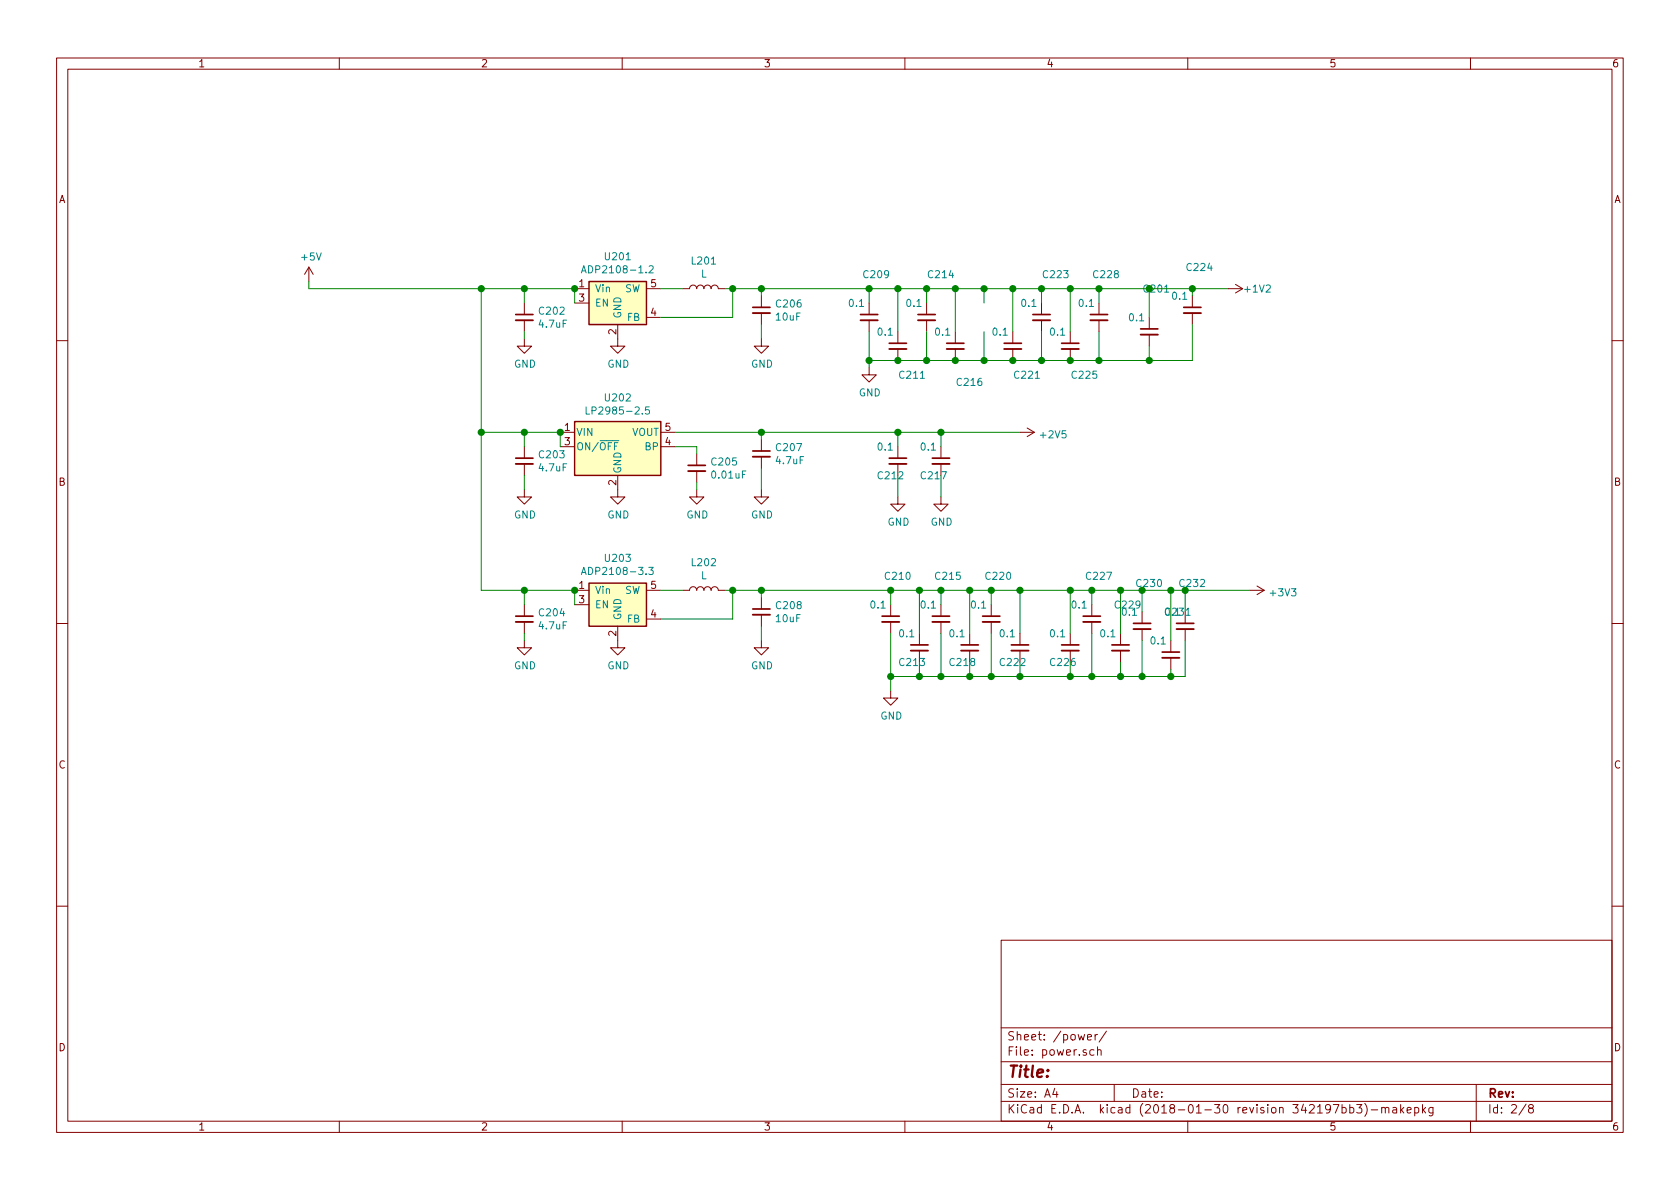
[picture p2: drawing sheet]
EESchema Schematic File Version 4
LIBS:shadok-cache
EELAYER 26 0
EELAYER END
$Descr A4 11693 8268
encoding utf-8
Sheet 2 8
Title ""
Date ""
Rev ""
Comp ""
Comment1 ""
Comment2 ""
Comment3 ""
Comment4 ""
$EndDescr
$Comp
L dc-dc:ADP2108 U201
U 1 1
P 4300 2100
F 0 "U201" H 4300 2425 50  0000 C CNN
F 1 "ADP2108-1.2" H 4300 2334 50  0000 C CNN
F 2 "TO_SOT_Packages_SMD:TSOT-23-5" H 4350 1900 50  0001 L CNN
F 3 "http://www.analog.com/media/en/technical-documentation/data-sheets/ADP2108.pdf" H 4050 1750 50  0001 C CNN
	1    4300 2100
	1    0    0    -1  
$EndComp
$Comp
L dc-dc:ADP2108 U203
U 1 1
P 4300 4200
F 0 "U203" H 4300 4525 50  0000 C CNN
F 1 "ADP2108-3.3" H 4300 4434 50  0000 C CNN
F 2 "TO_SOT_Packages_SMD:TSOT-23-5" H 4350 4000 50  0001 L CNN
F 3 "http://www.analog.com/media/en/technical-documentation/data-sheets/ADP2108.pdf" H 4050 3850 50  0001 C CNN
	1    4300 4200
	1    0    0    -1  
$EndComp
$Comp
L regul:LP2985-2.5 U202
U 1 1
P 4300 3100
F 0 "U202" H 4300 3442 50  0000 C CNN
F 1 "LP2985-2.5" H 4300 3351 50  0000 C CNN
F 2 "TO_SOT_Packages_SMD:SOT-23-5" H 4300 3425 50  0001 C CNN
F 3 "http://www.ti.com/lit/ds/symlink/lp2985.pdf" H 4300 3100 50  0001 C CNN
	1    4300 3100
	1    0    0    -1  
$EndComp
$Comp
L device:L L201
U 1 1
P 4900 2000
F 0 "L201" V 5090 2000 50  0000 C CNN
F 1 "L" V 4999 2000 50  0000 C CNN
F 2 "Resistors_SMD:R_1206" H 4900 2000 50  0001 C CNN
F 3 "" H 4900 2000 50  0001 C CNN
	1    4900 2000
	0    -1   -1   0   
$EndComp
$Comp
L device:L L202
U 1 1
P 4900 4100
F 0 "L202" V 5090 4100 50  0000 C CNN
F 1 "L" V 4999 4100 50  0000 C CNN
F 2 "Resistors_SMD:R_1206" H 4900 4100 50  0001 C CNN
F 3 "" H 4900 4100 50  0001 C CNN
	1    4900 4100
	0    -1   -1   0   
$EndComp
Wire Wire Line
	4600 4100 4750 4100
Wire Wire Line
	4600 2000 4750 2000
Wire Wire Line
	4000 2000 3650 2000
Wire Wire Line
	3900 3000 3900 3100
Wire Wire Line
	3900 3000 3650 3000
Connection ~ 3900 3000
Wire Wire Line
	4000 2100 4000 2000
Connection ~ 4000 2000
Wire Wire Line
	4000 4200 4000 4100
Wire Wire Line
	3350 4100 3650 4100
Connection ~ 4000 4100
$Comp
L power:GND #PWR0206
U 1 1
P 4300 2350
F 0 "#PWR0206" H 4300 2100 50  0001 C CNN
F 1 "GND" H 4305 2177 50  0000 C CNN
F 2 "" H 4300 2350 50  0001 C CNN
F 3 "" H 4300 2350 50  0001 C CNN
	1    4300 2350
	1    0    0    -1  
$EndComp
$Comp
L power:GND #PWR0207
U 1 1
P 4300 3400
F 0 "#PWR0207" H 4300 3150 50  0001 C CNN
F 1 "GND" H 4305 3227 50  0000 C CNN
F 2 "" H 4300 3400 50  0001 C CNN
F 3 "" H 4300 3400 50  0001 C CNN
	1    4300 3400
	1    0    0    -1  
$EndComp
$Comp
L power:GND #PWR0208
U 1 1
P 4300 4450
F 0 "#PWR0208" H 4300 4200 50  0001 C CNN
F 1 "GND" H 4305 4277 50  0000 C CNN
F 2 "" H 4300 4450 50  0001 C CNN
F 3 "" H 4300 4450 50  0001 C CNN
	1    4300 4450
	1    0    0    -1  
$EndComp
$Comp
L device:C_Small C202
U 1 1
P 3650 2200
F 0 "C202" H 3742 2246 50  0000 L CNN
F 1 "4.7uF" H 3742 2155 50  0000 L CNN
F 2 "Capacitors_SMD:C_0805" H 3650 2200 50  0001 C CNN
F 3 "" H 3650 2200 50  0001 C CNN
	1    3650 2200
	1    0    0    -1  
$EndComp
$Comp
L device:C_Small C204
U 1 1
P 3650 4300
F 0 "C204" H 3742 4346 50  0000 L CNN
F 1 "4.7uF" H 3742 4255 50  0000 L CNN
F 2 "Capacitors_SMD:C_0805" H 3650 4300 50  0001 C CNN
F 3 "" H 3650 4300 50  0001 C CNN
	1    3650 4300
	1    0    0    -1  
$EndComp
Wire Wire Line
	3650 4100 3650 4200
Connection ~ 3650 4100
Wire Wire Line
	3650 4100 4000 4100
$Comp
L power:GND #PWR0205
U 1 1
P 3650 4450
F 0 "#PWR0205" H 3650 4200 50  0001 C CNN
F 1 "GND" H 3655 4277 50  0000 C CNN
F 2 "" H 3650 4450 50  0001 C CNN
F 3 "" H 3650 4450 50  0001 C CNN
	1    3650 4450
	1    0    0    -1  
$EndComp
Wire Wire Line
	3650 4400 3650 4450
Wire Wire Line
	3650 2100 3650 2000
Connection ~ 3650 2000
$Comp
L power:GND #PWR0203
U 1 1
P 3650 2350
F 0 "#PWR0203" H 3650 2100 50  0001 C CNN
F 1 "GND" H 3655 2177 50  0000 C CNN
F 2 "" H 3650 2350 50  0001 C CNN
F 3 "" H 3650 2350 50  0001 C CNN
	1    3650 2350
	1    0    0    -1  
$EndComp
Wire Wire Line
	3650 2300 3650 2350
$Comp
L device:C_Small C206
U 1 1
P 5300 2150
F 0 "C206" H 5392 2196 50  0000 L CNN
F 1 "10uF" H 5392 2105 50  0000 L CNN
F 2 "Capacitors_SMD:C_0805" H 5300 2150 50  0001 C CNN
F 3 "" H 5300 2150 50  0001 C CNN
	1    5300 2150
	1    0    0    -1  
$EndComp
$Comp
L device:C_Small C208
U 1 1
P 5300 4250
F 0 "C208" H 5392 4296 50  0000 L CNN
F 1 "10uF" H 5392 4205 50  0000 L CNN
F 2 "Capacitors_SMD:C_0805" H 5300 4250 50  0001 C CNN
F 3 "" H 5300 4250 50  0001 C CNN
	1    5300 4250
	1    0    0    -1  
$EndComp
Wire Wire Line
	5050 4100 5100 4100
Wire Wire Line
	5300 4100 5300 4150
Wire Wire Line
	5050 2000 5100 2000
Wire Wire Line
	5300 2000 5300 2050
Wire Wire Line
	5100 2000 5100 2200
Wire Wire Line
	5100 2200 4600 2200
Connection ~ 5100 2000
Wire Wire Line
	5100 2000 5300 2000
Wire Wire Line
	5100 4100 5100 4300
Wire Wire Line
	5100 4300 4600 4300
Connection ~ 5100 4100
Wire Wire Line
	5100 4100 5300 4100
$Comp
L power:GND #PWR0210
U 1 1
P 5300 2350
F 0 "#PWR0210" H 5300 2100 50  0001 C CNN
F 1 "GND" H 5305 2177 50  0000 C CNN
F 2 "" H 5300 2350 50  0001 C CNN
F 3 "" H 5300 2350 50  0001 C CNN
	1    5300 2350
	1    0    0    -1  
$EndComp
Wire Wire Line
	5300 2250 5300 2350
$Comp
L power:GND #PWR0212
U 1 1
P 5300 4450
F 0 "#PWR0212" H 5300 4200 50  0001 C CNN
F 1 "GND" H 5305 4277 50  0000 C CNN
F 2 "" H 5300 4450 50  0001 C CNN
F 3 "" H 5300 4450 50  0001 C CNN
	1    5300 4450
	1    0    0    -1  
$EndComp
Wire Wire Line
	5300 4350 5300 4450
$Comp
L device:C_Small C207
U 1 1
P 5300 3150
F 0 "C207" H 5392 3196 50  0000 L CNN
F 1 "4.7uF" H 5392 3105 50  0000 L CNN
F 2 "Capacitors_SMD:C_0805" H 5300 3150 50  0001 C CNN
F 3 "" H 5300 3150 50  0001 C CNN
	1    5300 3150
	1    0    0    -1  
$EndComp
Wire Wire Line
	4700 3000 5300 3000
Wire Wire Line
	5300 3000 5300 3050
$Comp
L power:GND #PWR0211
U 1 1
P 5300 3400
F 0 "#PWR0211" H 5300 3150 50  0001 C CNN
F 1 "GND" H 5305 3227 50  0000 C CNN
F 2 "" H 5300 3400 50  0001 C CNN
F 3 "" H 5300 3400 50  0001 C CNN
	1    5300 3400
	1    0    0    -1  
$EndComp
Wire Wire Line
	5300 3250 5300 3400
$Comp
L device:C_Small C205
U 1 1
P 4850 3250
F 0 "C205" H 4942 3296 50  0000 L CNN
F 1 "0.01uF" H 4942 3205 50  0000 L CNN
F 2 "Capacitors_SMD:C_0603" H 4850 3250 50  0001 C CNN
F 3 "" H 4850 3250 50  0001 C CNN
	1    4850 3250
	1    0    0    -1  
$EndComp
Wire Wire Line
	4700 3100 4850 3100
Wire Wire Line
	4850 3100 4850 3150
$Comp
L power:GND #PWR0209
U 1 1
P 4850 3400
F 0 "#PWR0209" H 4850 3150 50  0001 C CNN
F 1 "GND" H 4855 3227 50  0000 C CNN
F 2 "" H 4850 3400 50  0001 C CNN
F 3 "" H 4850 3400 50  0001 C CNN
	1    4850 3400
	1    0    0    -1  
$EndComp
Wire Wire Line
	4850 3350 4850 3400
$Comp
L device:C_Small C203
U 1 1
P 3650 3200
F 0 "C203" H 3742 3246 50  0000 L CNN
F 1 "4.7uF" H 3742 3155 50  0000 L CNN
F 2 "Capacitors_SMD:C_0805" H 3650 3200 50  0001 C CNN
F 3 "" H 3650 3200 50  0001 C CNN
	1    3650 3200
	1    0    0    -1  
$EndComp
Wire Wire Line
	3650 3000 3650 3100
Connection ~ 3650 3000
Wire Wire Line
	3650 3000 3350 3000
$Comp
L power:GND #PWR0204
U 1 1
P 3650 3400
F 0 "#PWR0204" H 3650 3150 50  0001 C CNN
F 1 "GND" H 3655 3227 50  0000 C CNN
F 2 "" H 3650 3400 50  0001 C CNN
F 3 "" H 3650 3400 50  0001 C CNN
	1    3650 3400
	1    0    0    -1  
$EndComp
Wire Wire Line
	3650 3300 3650 3400
Connection ~ 5300 2000
Connection ~ 5300 3000
Connection ~ 5300 4100
Wire Wire Line
	3650 2000 3350 2000
Wire Wire Line
	3350 2000 2150 2000
Connection ~ 3350 2000
Connection ~ 3350 3000
Wire Wire Line
	3350 3000 3350 4100
Wire Wire Line
	3350 2000 3350 3000
Wire Wire Line
	8550 2000 8300 2000
$Comp
L power:+1V2 #PWR0217
U 1 1
P 8550 2000
F 0 "#PWR0217" H 8550 1850 50  0001 C CNN
F 1 "+1V2" V 8550 2100 50  0000 L CNN
F 2 "" H 8550 2000 50  0001 C CNN
F 3 "" H 8550 2000 50  0001 C CNN
	1    8550 2000
	0    1    1    0   
$EndComp
$Comp
L device:C_Small C209
U 1 1
P 6050 2200
F 0 "C209" H 6000 2500 50  0000 L CNN
F 1 "0.1" H 5900 2300 50  0000 L CNN
F 2 "Capacitors_SMD:C_0603" H 6050 2200 50  0001 C CNN
F 3 "" H 6050 2200 50  0001 C CNN
	1    6050 2200
	1    0    0    -1  
$EndComp
$Comp
L device:C_Small C211
U 1 1
P 6250 2400
F 0 "C211" H 6250 2200 50  0000 L CNN
F 1 "0.1" H 6100 2500 50  0000 L CNN
F 2 "Capacitors_SMD:C_0603" H 6250 2400 50  0001 C CNN
F 3 "" H 6250 2400 50  0001 C CNN
	1    6250 2400
	1    0    0    -1  
$EndComp
$Comp
L device:C_Small C214
U 1 1
P 6450 2200
F 0 "C214" H 6450 2500 50  0000 L CNN
F 1 "0.1" H 6300 2300 50  0000 L CNN
F 2 "Capacitors_SMD:C_0603" H 6450 2200 50  0001 C CNN
F 3 "" H 6450 2200 50  0001 C CNN
	1    6450 2200
	1    0    0    -1  
$EndComp
$Comp
L device:C_Small C216
U 1 1
P 6650 2400
F 0 "C216" H 6650 2150 50  0000 L CNN
F 1 "0.1" H 6500 2500 50  0000 L CNN
F 2 "Capacitors_SMD:C_0603" H 6650 2400 50  0001 C CNN
F 3 "" H 6650 2400 50  0001 C CNN
	1    6650 2400
	1    0    0    -1  
$EndComp
$Comp
L device:C_Small C221
U 1 1
P 7050 2400
F 0 "C221" H 7050 2200 50  0000 L CNN
F 1 "0.1" H 6900 2500 50  0000 L CNN
F 2 "Capacitors_SMD:C_0603" H 7050 2400 50  0001 C CNN
F 3 "" H 7050 2400 50  0001 C CNN
	1    7050 2400
	1    0    0    -1  
$EndComp
$Comp
L device:C_Small C223
U 1 1
P 7250 2200
F 0 "C223" H 7250 2500 50  0000 L CNN
F 1 "0.1" H 7100 2300 50  0000 L CNN
F 2 "Capacitors_SMD:C_0603" H 7250 2200 50  0001 C CNN
F 3 "" H 7250 2200 50  0001 C CNN
	1    7250 2200
	1    0    0    -1  
$EndComp
$Comp
L device:C_Small C225
U 1 1
P 7450 2400
F 0 "C225" H 7450 2200 50  0000 L CNN
F 1 "0.1" H 7300 2500 50  0000 L CNN
F 2 "Capacitors_SMD:C_0603" H 7450 2400 50  0001 C CNN
F 3 "" H 7450 2400 50  0001 C CNN
	1    7450 2400
	1    0    0    -1  
$EndComp
$Comp
L device:C_Small C228
U 1 1
P 7650 2200
F 0 "C228" H 7600 2500 50  0000 L CNN
F 1 "0.1" H 7500 2300 50  0000 L CNN
F 2 "Capacitors_SMD:C_0603" H 7650 2200 50  0001 C CNN
F 3 "" H 7650 2200 50  0001 C CNN
	1    7650 2200
	1    0    0    -1  
$EndComp
Wire Wire Line
	6050 2100 6050 2000
Connection ~ 6050 2000
Wire Wire Line
	6450 2000 6450 2100
Connection ~ 6450 2000
Wire Wire Line
	6450 2000 6250 2000
Wire Wire Line
	6850 2000 6850 2100
Connection ~ 6850 2000
Wire Wire Line
	7250 2000 7250 2100
Connection ~ 7250 2000
Wire Wire Line
	7250 2000 7050 2000
Wire Wire Line
	7650 2000 7650 2100
Connection ~ 7650 2000
Wire Wire Line
	7650 2000 7450 2000
Wire Wire Line
	6250 2300 6250 2000
Connection ~ 6250 2000
Wire Wire Line
	6250 2000 6050 2000
Wire Wire Line
	6650 2300 6650 2000
Wire Wire Line
	6650 2000 6450 2000
Wire Wire Line
	7050 2300 7050 2000
Connection ~ 7050 2000
Wire Wire Line
	7050 2000 6850 2000
Wire Wire Line
	7450 2300 7450 2000
Connection ~ 7450 2000
Wire Wire Line
	7450 2000 7250 2000
Wire Wire Line
	6050 2300 6050 2500
Wire Wire Line
	6050 2500 6250 2500
Wire Wire Line
	7650 2500 7650 2300
Connection ~ 6250 2500
Wire Wire Line
	6250 2500 6450 2500
Connection ~ 7050 2500
Wire Wire Line
	7050 2500 7250 2500
Wire Wire Line
	7450 2500 7650 2500
Wire Wire Line
	6850 2300 6850 2500
Connection ~ 6850 2500
Wire Wire Line
	6850 2500 7050 2500
Wire Wire Line
	6450 2300 6450 2500
Connection ~ 6450 2500
Wire Wire Line
	6450 2500 6650 2500
Wire Wire Line
	7250 2300 7250 2500
Connection ~ 7250 2500
Connection ~ 7450 2500
Wire Wire Line
	7250 2500 7450 2500
Wire Wire Line
	6650 2000 6850 2000
Connection ~ 6650 2000
Wire Wire Line
	6650 2500 6850 2500
Connection ~ 6650 2500
$Comp
L power:+2V5 #PWR0216
U 1 1
P 7100 3000
F 0 "#PWR0216" H 7100 2850 50  0001 C CNN
F 1 "+2V5" V 7115 3128 50  0000 L CNN
F 2 "" H 7100 3000 50  0001 C CNN
F 3 "" H 7100 3000 50  0001 C CNN
	1    7100 3000
	0    1    1    0   
$EndComp
$Comp
L device:C_Small C212
U 1 1
P 6250 3200
F 0 "C212" H 6100 3100 50  0000 L CNN
F 1 "0.1" H 6100 3300 50  0000 L CNN
F 2 "Capacitors_SMD:C_0603" H 6250 3200 50  0001 C CNN
F 3 "" H 6250 3200 50  0001 C CNN
	1    6250 3200
	1    0    0    -1  
$EndComp
Wire Wire Line
	6250 3100 6250 3000
Connection ~ 6250 3000
$Comp
L power:GND #PWR0213
U 1 1
P 6050 2550
F 0 "#PWR0213" H 6050 2300 50  0001 C CNN
F 1 "GND" H 6055 2377 50  0000 C CNN
F 2 "" H 6050 2550 50  0001 C CNN
F 3 "" H 6050 2550 50  0001 C CNN
	1    6050 2550
	1    0    0    -1  
$EndComp
Wire Wire Line
	6050 2500 6050 2550
Connection ~ 6050 2500
$Comp
L power:GND #PWR0215
U 1 1
P 6250 3450
F 0 "#PWR0215" H 6250 3200 50  0001 C CNN
F 1 "GND" H 6255 3277 50  0000 C CNN
F 2 "" H 6250 3450 50  0001 C CNN
F 3 "" H 6250 3450 50  0001 C CNN
	1    6250 3450
	1    0    0    -1  
$EndComp
$Comp
L device:C_Small C210
U 1 1
P 6200 4300
F 0 "C210" H 6150 4600 50  0000 L CNN
F 1 "0.1" H 6050 4400 50  0000 L CNN
F 2 "Capacitors_SMD:C_0603" H 6200 4300 50  0001 C CNN
F 3 "" H 6200 4300 50  0001 C CNN
	1    6200 4300
	1    0    0    -1  
$EndComp
$Comp
L device:C_Small C213
U 1 1
P 6400 4500
F 0 "C213" H 6250 4400 50  0000 L CNN
F 1 "0.1" H 6250 4600 50  0000 L CNN
F 2 "Capacitors_SMD:C_0603" H 6400 4500 50  0001 C CNN
F 3 "" H 6400 4500 50  0001 C CNN
	1    6400 4500
	1    0    0    -1  
$EndComp
$Comp
L device:C_Small C215
U 1 1
P 6550 4300
F 0 "C215" H 6500 4600 50  0000 L CNN
F 1 "0.1" H 6400 4400 50  0000 L CNN
F 2 "Capacitors_SMD:C_0603" H 6550 4300 50  0001 C CNN
F 3 "" H 6550 4300 50  0001 C CNN
	1    6550 4300
	1    0    0    -1  
$EndComp
$Comp
L device:C_Small C218
U 1 1
P 6750 4500
F 0 "C218" H 6600 4400 50  0000 L CNN
F 1 "0.1" H 6600 4600 50  0000 L CNN
F 2 "Capacitors_SMD:C_0603" H 6750 4500 50  0001 C CNN
F 3 "" H 6750 4500 50  0001 C CNN
	1    6750 4500
	1    0    0    -1  
$EndComp
$Comp
L device:C_Small C220
U 1 1
P 6900 4300
F 0 "C220" H 6850 4600 50  0000 L CNN
F 1 "0.1" H 6750 4400 50  0000 L CNN
F 2 "Capacitors_SMD:C_0603" H 6900 4300 50  0001 C CNN
F 3 "" H 6900 4300 50  0001 C CNN
	1    6900 4300
	1    0    0    -1  
$EndComp
$Comp
L device:C_Small C222
U 1 1
P 7100 4500
F 0 "C222" H 6950 4400 50  0000 L CNN
F 1 "0.1" H 6950 4600 50  0000 L CNN
F 2 "Capacitors_SMD:C_0603" H 7100 4500 50  0001 C CNN
F 3 "" H 7100 4500 50  0001 C CNN
	1    7100 4500
	1    0    0    -1  
$EndComp
$Comp
L device:C_Small C226
U 1 1
P 7450 4500
F 0 "C226" H 7300 4400 50  0000 L CNN
F 1 "0.1" H 7300 4600 50  0000 L CNN
F 2 "Capacitors_SMD:C_0603" H 7450 4500 50  0001 C CNN
F 3 "" H 7450 4500 50  0001 C CNN
	1    7450 4500
	1    0    0    -1  
$EndComp
$Comp
L device:C_Small C227
U 1 1
P 7600 4300
F 0 "C227" H 7550 4600 50  0000 L CNN
F 1 "0.1" H 7450 4400 50  0000 L CNN
F 2 "Capacitors_SMD:C_0603" H 7600 4300 50  0001 C CNN
F 3 "" H 7600 4300 50  0001 C CNN
	1    7600 4300
	1    0    0    -1  
$EndComp
Wire Wire Line
	6200 4200 6200 4100
Connection ~ 6200 4100
Wire Wire Line
	6400 4100 6400 4400
Connection ~ 6400 4100
Wire Wire Line
	6400 4100 6200 4100
Wire Wire Line
	6550 4200 6550 4100
Connection ~ 6550 4100
Wire Wire Line
	6550 4100 6400 4100
Wire Wire Line
	6900 4100 6900 4200
Connection ~ 6900 4100
Wire Wire Line
	6900 4100 6750 4100
Wire Wire Line
	6750 4400 6750 4100
Connection ~ 6750 4100
Wire Wire Line
	6750 4100 6550 4100
Wire Wire Line
	7100 4100 7100 4400
Connection ~ 7100 4100
Wire Wire Line
	7100 4100 6900 4100
Wire Wire Line
	7450 4400 7450 4100
Connection ~ 7450 4100
Wire Wire Line
	7600 4200 7600 4100
Connection ~ 7600 4100
Wire Wire Line
	7600 4100 7450 4100
Wire Wire Line
	6200 4400 6200 4700
Wire Wire Line
	6200 4700 6400 4700
Wire Wire Line
	7600 4400 7600 4700
Wire Wire Line
	7450 4600 7450 4700
Connection ~ 7450 4700
Wire Wire Line
	7450 4700 7600 4700
Wire Wire Line
	7100 4600 7100 4700
Connection ~ 7100 4700
Wire Wire Line
	6900 4400 6900 4700
Connection ~ 6900 4700
Wire Wire Line
	6900 4700 7100 4700
Wire Wire Line
	6750 4600 6750 4700
Connection ~ 6750 4700
Wire Wire Line
	6750 4700 6900 4700
Wire Wire Line
	6550 4400 6550 4700
Connection ~ 6550 4700
Wire Wire Line
	6550 4700 6750 4700
Wire Wire Line
	6400 4600 6400 4700
Connection ~ 6400 4700
Wire Wire Line
	6400 4700 6550 4700
$Comp
L power:GND #PWR0214
U 1 1
P 6200 4800
F 0 "#PWR0214" H 6200 4550 50  0001 C CNN
F 1 "GND" H 6205 4627 50  0000 C CNN
F 2 "" H 6200 4800 50  0001 C CNN
F 3 "" H 6200 4800 50  0001 C CNN
	1    6200 4800
	1    0    0    -1  
$EndComp
Wire Wire Line
	6200 4700 6200 4800
Connection ~ 6200 4700
Wire Wire Line
	5300 2000 6050 2000
Wire Wire Line
	5300 3000 6250 3000
Wire Wire Line
	5300 4100 6200 4100
$Comp
L power:+5V #PWR0201
U 1 1
P 2150 1950
F 0 "#PWR0201" H 2150 1800 50  0001 C CNN
F 1 "+5V" H 2165 2123 50  0000 C CNN
F 2 "" H 2150 1950 50  0001 C CNN
F 3 "" H 2150 1950 50  0001 C CNN
	1    2150 1950
	1    0    0    -1  
$EndComp
Wire Wire Line
	2150 2000 2150 1950
$Comp
L power:+3V3 #PWR09
U 1 1
P 8700 4100
F 0 "#PWR09" H 8700 3950 50  0001 C CNN
F 1 "+3V3" V 8715 4228 50  0000 L CNN
F 2 "" H 8700 4100 50  0001 C CNN
F 3 "" H 8700 4100 50  0001 C CNN
	1    8700 4100
	0    1    1    0   
$EndComp
$Comp
L device:C_Small C217
U 1 1
P 6550 3200
F 0 "C217" H 6400 3100 50  0000 L CNN
F 1 "0.1" H 6400 3300 50  0000 L CNN
F 2 "Capacitors_SMD:C_0603" H 6550 3200 50  0001 C CNN
F 3 "" H 6550 3200 50  0001 C CNN
	1    6550 3200
	1    0    0    -1  
$EndComp
Wire Wire Line
	6550 3100 6550 3000
Wire Wire Line
	6250 3000 6550 3000
Wire Wire Line
	6250 3300 6250 3450
Wire Wire Line
	7600 4100 7800 4100
Wire Wire Line
	7100 4100 7450 4100
Wire Wire Line
	7100 4700 7450 4700
Connection ~ 6550 3000
Wire Wire Line
	6550 3000 7100 3000
Wire Wire Line
	6550 3300 6550 3450
$Comp
L power:GND #PWR02
U 1 1
P 6550 3450
F 0 "#PWR02" H 6550 3200 50  0001 C CNN
F 1 "GND" H 6555 3277 50  0000 C CNN
F 2 "" H 6550 3450 50  0001 C CNN
F 3 "" H 6550 3450 50  0001 C CNN
	1    6550 3450
	1    0    0    -1  
$EndComp
$Comp
L device:C_Small C201
U 1 1
P 8000 2300
F 0 "C201" H 7950 2600 50  0000 L CNN
F 1 "0.1" H 7850 2400 50  0000 L CNN
F 2 "Capacitors_SMD:C_0603" H 8000 2300 50  0001 C CNN
F 3 "" H 8000 2300 50  0001 C CNN
	1    8000 2300
	1    0    0    -1  
$EndComp
$Comp
L device:C_Small C224
U 1 1
P 8300 2150
F 0 "C224" H 8250 2450 50  0000 L CNN
F 1 "0.1" H 8150 2250 50  0000 L CNN
F 2 "Capacitors_SMD:C_0603" H 8300 2150 50  0001 C CNN
F 3 "" H 8300 2150 50  0001 C CNN
	1    8300 2150
	1    0    0    -1  
$EndComp
Wire Wire Line
	8300 2000 8300 2050
Connection ~ 8300 2000
Wire Wire Line
	8300 2000 8000 2000
Wire Wire Line
	8000 2200 8000 2000
Connection ~ 8000 2000
Wire Wire Line
	8000 2000 7650 2000
Wire Wire Line
	7650 2500 8000 2500
Wire Wire Line
	8000 2500 8000 2400
Connection ~ 7650 2500
Wire Wire Line
	8000 2500 8300 2500
Wire Wire Line
	8300 2500 8300 2250
Connection ~ 8000 2500
$Comp
L device:C_Small C229
U 1 1
P 7800 4500
F 0 "C229" H 7750 4800 50  0000 L CNN
F 1 "0.1" H 7650 4600 50  0000 L CNN
F 2 "Capacitors_SMD:C_0603" H 7800 4500 50  0001 C CNN
F 3 "" H 7800 4500 50  0001 C CNN
	1    7800 4500
	1    0    0    -1  
$EndComp
$Comp
L device:C_Small C230
U 1 1
P 7950 4350
F 0 "C230" H 7900 4650 50  0000 L CNN
F 1 "0.1" H 7800 4450 50  0000 L CNN
F 2 "Capacitors_SMD:C_0603" H 7950 4350 50  0001 C CNN
F 3 "" H 7950 4350 50  0001 C CNN
	1    7950 4350
	1    0    0    -1  
$EndComp
$Comp
L device:C_Small C231
U 1 1
P 8150 4550
F 0 "C231" H 8100 4850 50  0000 L CNN
F 1 "0.1" H 8000 4650 50  0000 L CNN
F 2 "Capacitors_SMD:C_0603" H 8150 4550 50  0001 C CNN
F 3 "" H 8150 4550 50  0001 C CNN
	1    8150 4550
	1    0    0    -1  
$EndComp
$Comp
L device:C_Small C232
U 1 1
P 8250 4350
F 0 "C232" H 8200 4650 50  0000 L CNN
F 1 "0.1" H 8100 4450 50  0000 L CNN
F 2 "Capacitors_SMD:C_0603" H 8250 4350 50  0001 C CNN
F 3 "" H 8250 4350 50  0001 C CNN
	1    8250 4350
	1    0    0    -1  
$EndComp
Wire Wire Line
	8250 4250 8250 4100
Connection ~ 8250 4100
Wire Wire Line
	8250 4100 8700 4100
Wire Wire Line
	8150 4450 8150 4100
Connection ~ 8150 4100
Wire Wire Line
	8150 4100 8250 4100
Wire Wire Line
	7950 4250 7950 4100
Connection ~ 7950 4100
Wire Wire Line
	7950 4100 8150 4100
Wire Wire Line
	7800 4400 7800 4100
Connection ~ 7800 4100
Wire Wire Line
	7800 4100 7950 4100
Wire Wire Line
	7600 4700 7800 4700
Wire Wire Line
	8250 4700 8250 4450
Connection ~ 7600 4700
Wire Wire Line
	8150 4650 8150 4700
Connection ~ 8150 4700
Wire Wire Line
	8150 4700 8250 4700
Wire Wire Line
	7950 4450 7950 4700
Connection ~ 7950 4700
Wire Wire Line
	7950 4700 8150 4700
Wire Wire Line
	7800 4600 7800 4700
Connection ~ 7800 4700
Wire Wire Line
	7800 4700 7950 4700
$EndSCHEMATC
